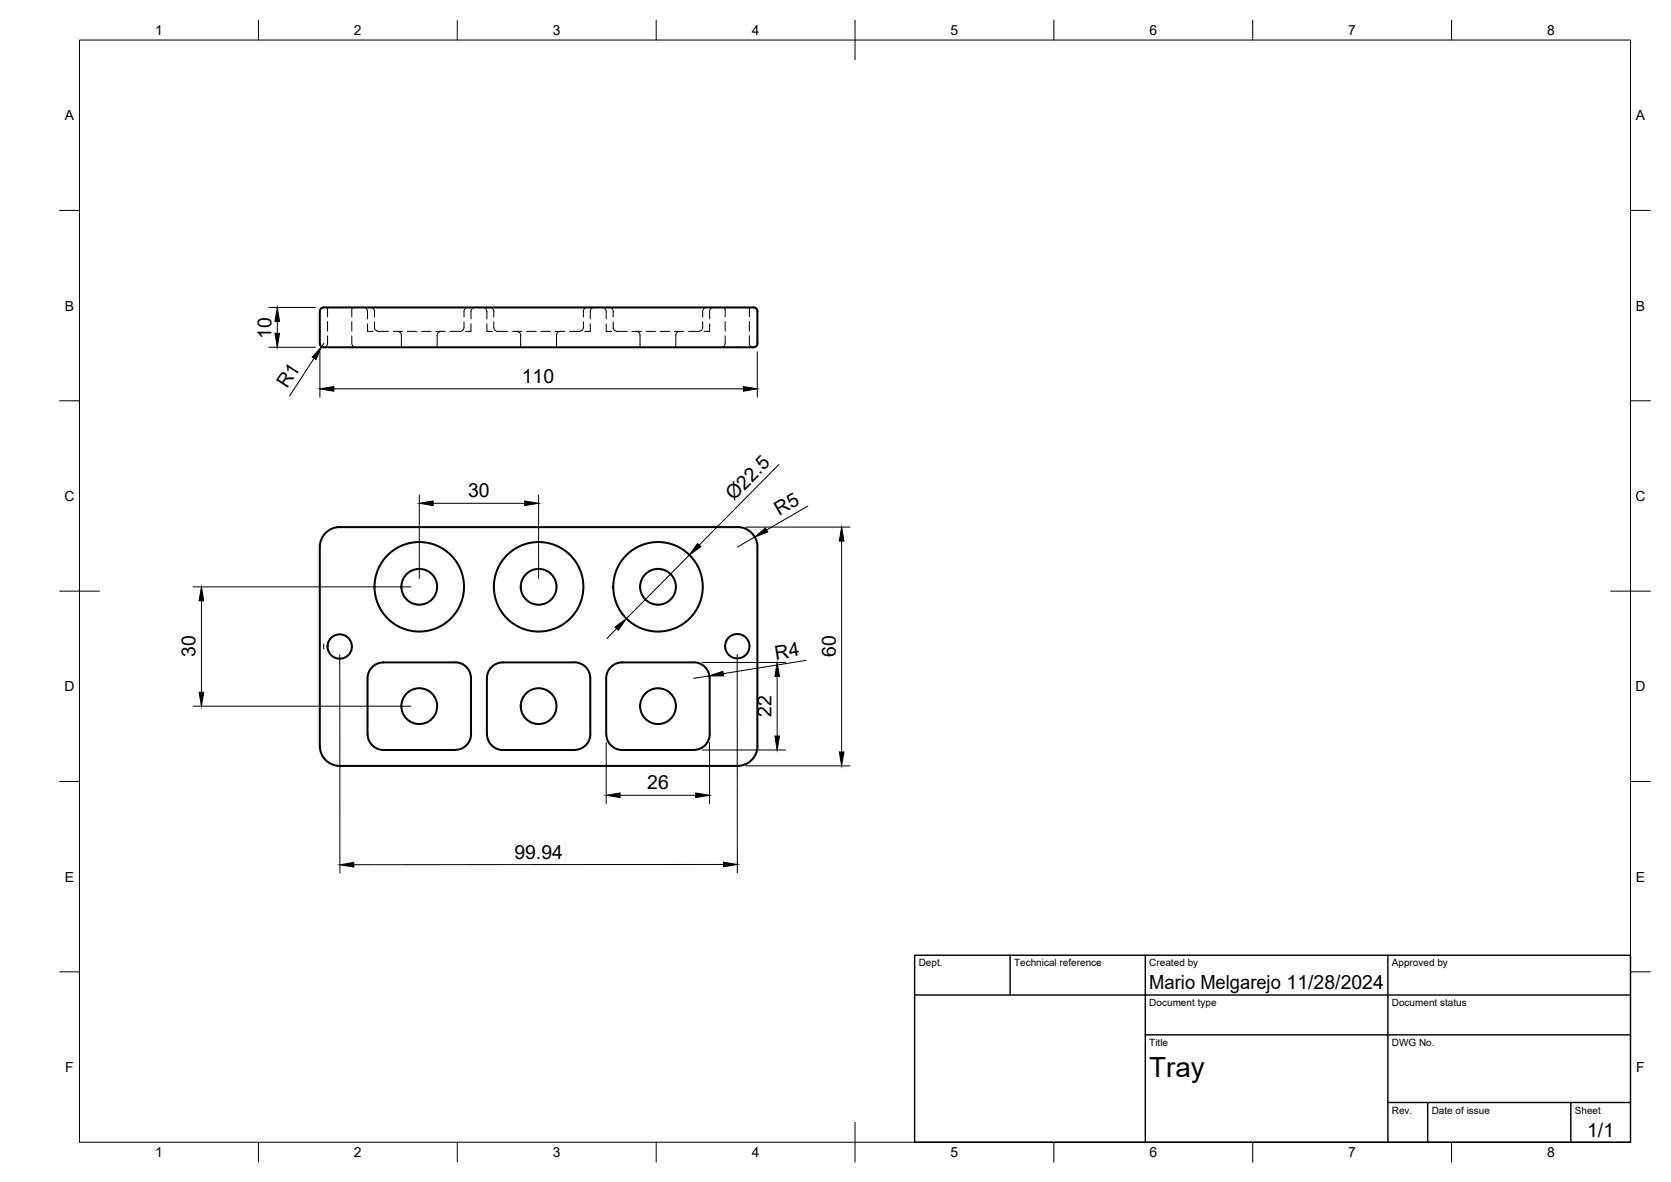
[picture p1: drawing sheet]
<svg xmlns="http://www.w3.org/2000/svg" width="420mm" height="297mm" viewBox="0 0 420 297" stroke-linecap="round" stroke-linejoin="round" font-family="sans-serif">
<!-- layer: Visible -->
<g fill="none" stroke="#000" stroke-width=".51">
<path d="M80.4 86.3a1.56 1.56 0 0 0 2 1h106.1a1.89 1.89 0 0 0 1.9-.6l.1-.4M80.4 86.3v-8.1a1.35 1.35 0 0 1 1.6-.9h106.5a1.93 1.93 0 0 1 1.9 .6v8.4M81.6 134.2a4.9 4.9 0 0 1 3.8-1.7l100.1-.1a5 5 0 0 1 5 5.1v50a5 5 0 0 1-5.1 5h-100a5 5 0 0 1-5-5v-50a5 5 0 0 1 1.2-3.3zM114.4 166.5h-18a4 4 0 0 0-4 4v14a4 4 0 0 0 4 4h18M114.4 166.4a4 4 0 0 1 4 4.1v14a4 4 0 0 1-4 4M144.4 166.5h-18a4 4 0 0 0-4 4v14a4 4 0 0 0 4 4h18M144.4 166.4a4 4 0 0 1 4 4.1v14a4 4 0 0 1-4 4M156.4 166.5l18-.1a4 4 0 0 1 4 4.1v14a4 4 0 0 1-4 4h-18M156.4 166.5a4 4 0 0 0-4 4v14a4 4 0 0 0 4 4"/>
<circle cx="105.4" cy="147.5" r="4.5"/>
<circle cx="105.4" cy="147.5" r="11.3"/>
<circle cx="135.4" cy="147.5" r="4.5"/>
<circle cx="135.4" cy="147.5" r="11.3"/>
<circle cx="165.4" cy="147.5" r="4.5"/>
<circle cx="165.5" cy="147.5" r="11.3"/>
<circle cx="85.4" cy="162.5" r="3.1"/>
<circle cx="105.4" cy="177.5" r="4.5"/>
<circle cx="135.4" cy="177.5" r="4.5"/>
<circle cx="165.4" cy="177.5" r="4.5"/>
<circle cx="185.4" cy="162.4" r="3.1"/>
</g>
<!-- layer: Hidden -->
<g fill="none" stroke="#000" stroke-width=".25">
<path d="M81.9 77.3l.5 .4v1.9M89 77.3h-.3l-.2 .5v1.8M91.4 77.3a1 1 0 0 1 1 1v1.9M93.2 77.3a1 1 0 0 1 1 1v1.4M117.7 77.3a1 1 0 0 0-1 1v1.4M119.4 77.3a1 1 0 0 0-1 1v1.9M121.4 77.3a1 1 0 0 1 1 1v1.9M123.2 77.3a.97 .97 0 0 1 1 1v1.4M147.7 77.3a.97 .97 0 0 0-1 1v1.4M149.4 77.3a1 1 0 0 0-1 1v1.9M151.4 77.3a1 1 0 0 1 1 1v1.9M153.2 77.3a1 1 0 0 1 1 1v1.4"/>
<path d="M177.7 77.3a1 1 0 0 0-1 1v1.4M179.4 77.3a1 1 0 0 0-1 1v1.9M181.8 77.3h.3l.2 .5v1.8M188.9 77.3l-.5 .4v1.9M82.4 84.4v1.9a.98 .98 0 0 1-1 1M82.4 80.8v2.4M88.5 84.4v1.9a1.04 1.04 0 0 0 1 1M88.5 80.8v2.4M92.4 81.4v1.9h1.4M94.2 80.9v1.4a1 1 0 0 0 1 1M95 83.3h2.7M98.9 83.3h2.3"/>
<path d="M99.9 83.3a1 1 0 0 1 1 1v3M102.4 83.3h2.4M106 83.3h2.4M109.6 83.3h2.4M110.9 83.3a1 1 0 0 0-1 1v3M113.2 83.3h2.6M116.7 80.9v1.4a1 1 0 0 1-1 1M118.4 81.4v1.9h-1.4M122.4 81.4v1.9h1.4M124.2 80.9v1.4a1 1 0 0 0 1 1M125 83.3h2.7M128.9 83.3h2.4"/>
<path d="M129.9 83.3a1 1 0 0 1 1 1v3M132.4 83.3h2.4M136 83.3h2.4M139.6 83.3h2.4M140.9 83.3a1 1 0 0 0-1 1v3M143.2 83.3h2.6M146.7 80.9v1.4a1 1 0 0 1-1 1M148.4 81.4v1.9h-1.4M152.4 81.4v1.9h1.4M154.2 80.9v1.4a1 1 0 0 0 1 1M155 83.3h2.7M158.9 83.3h2.4"/>
<path d="M159.9 83.3a1 1 0 0 1 1 1v3M162.5 83.3h2.3M166 83.3h2.4M169.6 83.3h2.4M170.9 83.3a1 1 0 0 0-1 1v3M173.2 83.3h2.6M176.7 80.9v1.4a1 1 0 0 1-1 1M178.4 81.4v1.9h-1.4M182.3 84.4v1.9a1 1 0 0 1-1 1M182.3 80.8v2.4M188.4 84.4v1.9a1 1 0 0 0 1 1M188.4 80.8v2.4"/>
<path d="M81.4 161.8v1.3"/>
</g>
<!-- layer: BORDER -->
<g fill="none" stroke="#000" stroke-width=".25">
<path d="M20 10.1h390v276.9h-390zM65 5.1v5M115 5.1v5M165 5.1v5M215 5.1v10M265 5.1v5M315 5.1v5M365 5.1v5M15 52.9h5M410 52.9h5M15 100.7h5M410 100.7h5"/>
<path d="M15 148.6h10M405 148.6h10M15 196.4h5M410 196.4h5M15 244.2h5M410 244.2h5M65 287v5M115 287v5M165 287v5M215 282.1v9.9M265 287v5M315 287v5"/>
<path d="M365 287v5"/>
</g>
<!-- layer: TITLEBLOCK -->
<path d="M230 240.1h180v46.9h-180zM230 250h180M254 240.1v9.9M288 240.1v46.9M349 240.1v46.9M288 260.1h122M349 277.1h61M359 277.1v9.9M395 277.1v9.9" fill="none" stroke="#000" stroke-width=".36"/>
<!-- layer: FD_Dimensions -->
<g fill="none" stroke="#000" stroke-width=".25">
<path d="M67.6 77.3h11.7M67.6 87.3h11.7M69.7 80.8v3M79 90.1l-6.2 9.4M80.4 88.4v11.4M81.4 86.3l-.5 .8M83.9 97.7h103M190.4 88.4v11.4M195.8 116.7l-20 20.3M105.4 124.4v21M108.9 126.5h23M135.4 124.4v21"/>
<path d="M173.3 139.5l-15.8 16M187.5 132.5h26.2M188.4 133.4l1.1 1.1 .5 .9M189.7 135l-4.3 2.5M203.1 127.2l-10.3 6M211.6 136v53M48.5 147.5h54.8M50.7 151v23M155 158l-2.4 2.5M48.5 177.5h54.8M85.4 164.6l.1 54.8M176.5 166.5h21"/>
<path d="M178.4 169.8l-4 .7M185.4 164.5v54.9M195.4 170v15M202.7 166l-20.9 3.3M152.4 186.6v15.4M155.9 199.9h19M176.5 188.5h21M178.4 186.6v15.4M187.5 192.5h26.2M181.9 217.2l-92.9 .1"/>
</g>
<g fill="#000" stroke="#000" stroke-width=".25">
<path d="M69.1 83.8h1.2l-.6 3.5zM69.7 77.3l.6 3.5h-1.2zM80.9 87.1l-1.4 3.3-1-.7zM80.4 97.7l3.5-.6v1.2zM186.9 97.1l3.5 .6-3.5 .6zM105.4 126.5l3.5-.6v1.1zM131.9 125.9l3.5 .6-3.5 .5zM175.4 136.6l.8 .8-2.9 2.1zM189.7 135l2.8-2.3 .6 1zM211.6 132.5l.6 3.5h-1.2zM50.7 147.5l.5 3.5h-1.1zM154.6 157.6l2.9-2.1-2 2.9z"/>
<path d="M50.1 174h1.1l-.5 3.5zM178.4 169.8l3.3-1.1 .2 1.2zM195.4 166.5l.6 3.5h-1.2zM152.4 199.9l3.5-.6v1.1zM174.9 199.3l3.5 .6-3.5 .5zM194.8 185h1.2l-.6 3.5zM211 189h1.2l-.6 3.5zM85.5 217.3l3.5-.6v1.2zM181.9 216.7l3.5 .5-3.5 .6z"/>
</g>
<text font-size="7" x="289" y="270.6">Tray</text>
<g font-size="4.9">
<text x="68.3" y="85.1" transform="rotate(-90 68.3 85.1)">10</text>
<text x="72.2" y="97.9" transform="rotate(-57 72.2 97.9)">R1</text>
<text x="131.2" y="96.3">110</text>
<text x="117.7" y="125">30</text>
<text x="184.5" y="126" transform="rotate(-45 184.5 126)">Ø22.5</text>
<text x="195.9" y="129.7" transform="rotate(-30 195.9 129.7)">R5</text>
<text x="49.2" y="165.2" transform="rotate(-90 49.2 165.2)">30</text>
<text x="195.1" y="165.7" transform="rotate(-9 195.1 165.7)">R4</text>
<text x="210.2" y="165.2" transform="rotate(-90 210.2 165.2)">60</text>
<text x="194" y="180.1" transform="rotate(-90 194 180.1)">22</text>
<text x="162.8" y="198.4">26</text>
<text x="129.3" y="215.8">99.94</text>
<text x="289" y="248.5">Mario Melgarejo 11/28/2024</text>
<text x="399.1" y="285.7">1/1</text>
</g>
<g font-size="3.5">
<text x="39" y="8.8">1</text>
<text x="89" y="8.8">2</text>
<text x="139" y="8.8">3</text>
<text x="189" y="8.8">4</text>
<text x="239" y="8.8">5</text>
<text x="289" y="8.8">6</text>
<text x="339" y="8.8">7</text>
<text x="389" y="8.8">8</text>
<text x="16.3" y="30.2">A</text>
<text x="411.3" y="30.2">A</text>
<text x="16.3" y="78">B</text>
<text x="411.3" y="78">B</text>
<text x="16.2" y="125.9">C</text>
<text x="411.2" y="125.9">C</text>
<text x="16.2" y="173.7">D</text>
<text x="411.2" y="173.7">D</text>
<text x="16.3" y="221.6">E</text>
<text x="411.3" y="221.6">E</text>
<text x="16.4" y="269.4">F</text>
<text x="411.4" y="269.4">F</text>
<text x="39" y="290.8">1</text>
<text x="89" y="290.8">2</text>
<text x="139" y="290.8">3</text>
<text x="189" y="290.8">4</text>
<text x="239" y="290.8">5</text>
<text x="289" y="290.8">6</text>
<text x="339" y="290.8">7</text>
<text x="389" y="290.8">8</text>
</g>
<g font-size="2.5">
<text x="231" y="242.9">Dept.</text>
<text x="255" y="242.9">Technical reference</text>
<text x="289" y="242.9">Created by</text>
<text x="350" y="242.9">Approved by</text>
<text x="289" y="252.8">Document type</text>
<text x="350" y="252.8">Document status</text>
<text x="289" y="262.9">Title</text>
<text x="350" y="262.9">DWG No.</text>
<text x="350" y="279.9">Rev.</text>
<text x="360" y="279.9">Date of issue</text>
<text x="396" y="279.9">Sheet</text>
</g>
</svg>
